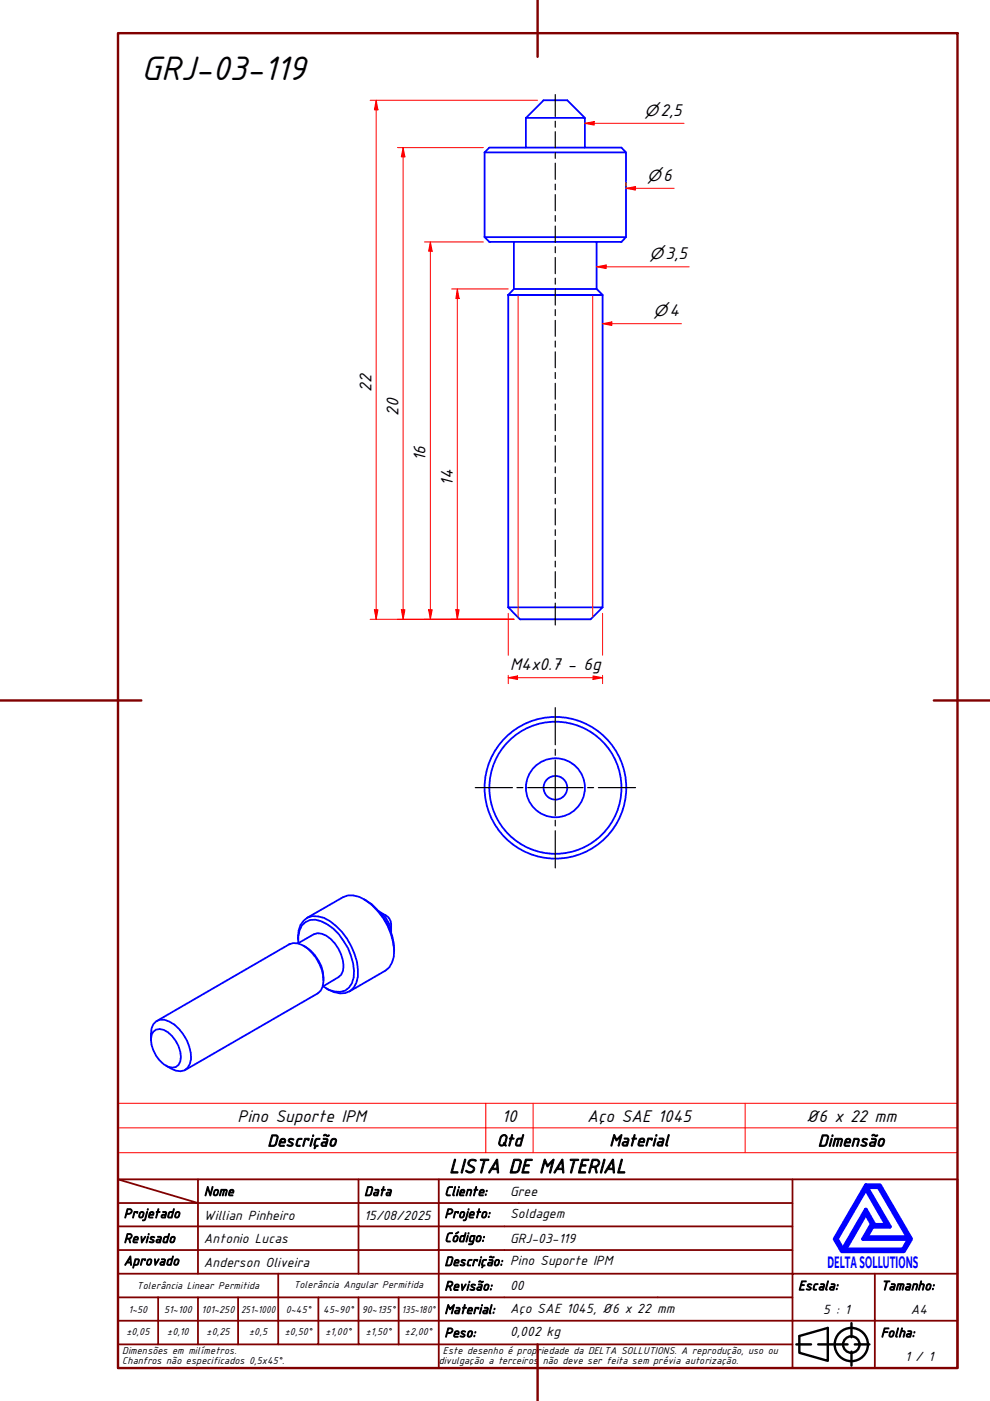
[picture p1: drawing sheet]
<svg xmlns="http://www.w3.org/2000/svg" width="210mm" height="297mm" viewBox="0 0 210 297" stroke-linecap="round" stroke-linejoin="round" font-family="sans-serif">
<!-- layer: Visible (ABNT) -->
<g fill="none" stroke="#00f" stroke-width=".38">
<path d="M102.7 32.3l1.1-1h28l.9 1v18M102.7 32.3h30M102.7 32.3v18M111.5 25l3.8-3.7h5l3.7 3.7v6.3M111.5 25h12.5M111.5 25v6.3M102.7 50.3l1.1 1h28l.9-1M102.7 50.3h30M109 51.3v10l-1.2 1.2M126.5 51.3v10M107.8 62.5h20M107.8 62.5v66.3"/>
<path d="M109 61.3h17.5M126.5 61.3l1.3 1.2v66.3M107.8 128.8l2.4 2.5h15l2.6-2.5M107.8 128.8h20M63.2 199.2a5 5 0 0 1 2-4.7 5.1 5.1 0 0 1 4.8 .8 14 14 0 0 1 5.9 11.8 3.6 3.6 0 0 1-5 3.3l-1.7-.9M65.1 194.6l7.6-4.4a4.7 4.7 0 0 1 4.8 .7 13.7 13.7 0 0 1 6 11.9l-.4 1.3-.6 1-.8 .7-7.7 4.4M77.2 190.7a12.7 12.7 0 0 1 6.4 11M80.3 193.2a3.5 3.5 0 0 1 2.6 4.5 5.8 5.8 0 0 0-2.6-4.5zM32.5 218.7a2.22 2.22 0 0 1 3.1 .2 6.6 6.6 0 0 1 2.6 6.1 1.76 1.76 0 0 1-2.6 1.2 6.6 6.6 0 0 1-3.5-6.8zM33.3 216.5l28-16.3a3.6 3.6 0 0 1 3.9 .8 9.5 9.5 0 0 1 3.4 7.1l-.2 1.1-.4 .8-.6 .6-28.2 16.3M63.2 200l3.3-1.9a3.4 3.4 0 0 1 3.6 1 7.8 7.8 0 0 1 2.6 6.8l-.4 .8-.5 .5-3.3 2M63.2 200a4.7 4.7 0 0 1 1.6-4.5 4 4 0 0 1 4.5 .4 12.6 12.6 0 0 1 5.7 11.3 3.3 3.3 0 0 1-4 3l-1.3-.3-1.2-.8"/>
<path d="M64.4 200.5a8.3 8.3 0 0 1 4.2 7.4M32 220.4v-1.2a2.51 2.51 0 0 1 1.1-2.6 2.51 2.51 0 0 1 2.8 0 9.2 9.2 0 0 1 4.6 7.9 2.48 2.48 0 0 1-3.2 2.5l-2.1-1.1"/>
<circle cx="117.8" cy="167" r="2.51"/>
<circle cx="117.8" cy="167" r="6.3"/>
<circle cx="117.8" cy="167" r="15"/>
<circle cx="117.8" cy="167" r="14"/>
</g>
<!-- layer: Visible Narrow (ABNT) -->
<path d="M109.9 62.5v68.4M125.7 62.5v68.4" fill="none" stroke="#f00" stroke-width=".21"/>
<path d="M25 239.1h178v-5.2h-178v10.5M103 233.9v10.5M113 233.9v10.5M158 233.9v10.5M203 239.1v5.3h-178M25 244.4v5.6h178v-5.6" fill="none" stroke="#f00" stroke-width=".21"/>
<path d="M183.6 257.3l1.2 2.2-1.8 3.2h9.7l-1.2 2.2h-12.3zM183.6 252.1l4.4 7.6h-2.6l-1.8-3.2-4.9 8.4-1.3-2.2zM183.6 251.3h3l6.6 11.4-1.6 2.6h-13.1l-1.5-2.6zM183.8 251.7h2.5l6.2 10.6h-8.8l1.3-2.2h3.7zM185 259.7h.2l-.2 .2z" fill="none" stroke="#00f" stroke-width=".83"/>
<!-- layer: 0 -->
<path d="M178.5 265.3h13.1" fill="none" stroke="#000" stroke-width=".21"/>
<g fill="none" stroke="#800000" stroke-width=".38">
<path d="M25 250l17 5.1h-17M25 250h178v40.1h-178zM42 255.1h34v4.9h17M42 255.1v15M42 250v5.1M76 250v5.1h17v4.9M93 250v5.1h75M168 250v20.1h-143M25 260h51v10.1M25 275.1h17M33.5 275.1v9.9M50.5 275.1h-8.5v9.9"/>
<path d="M59 270.1v14.9h-8.5M67.5 275.1v9.9h-8.5M76 275.1v9.9h8.5M84.5 275.1v9.9M93 275.1h-42.5v9.9M93 260v5h-68M93 275.1v9.9h75M93 260h75M93 275.1h75M168 265h-75v10.1M185.5 270.1v9.9h17.5M203 270.1h-35v9.9h17.5v10.1"/>
<path d="M25 285h25.5M25 280h143v10.1M67.5 285h8.5M84.5 285h8.5v5.1"/>
</g>
<g fill="none" stroke="#000" stroke-width=".51">
<path d="M168.8 285h3.2M169.5 283.3l6-1.8v7l-6-1.7zM173.5 285h6.2M180.5 280.5v3M180.5 286.6v2.9M181.2 285h3.1"/>
<circle cx="180.5" cy="285.1" r="3.5"/>
<circle cx="180.5" cy="285.1" r="1.75"/>
</g>
<!-- layer: Borda A3/A4 (ABNT) -->
<path d="M25 7h178v283.1h-178zM114 0v12.1M0 148.5h30M198 148.5h12M114 285v12" fill="none" stroke="#800000" stroke-width=".51"/>
<path d="M79.8 129.3v2" fill="none" stroke="#f00" stroke-width=".21"/>
<path d="M79.4 129.3h.7l-.3 2z" fill="#f00"/>
<path d="M79.8 21.3v2M79.4 129.3h.7l-.3 2z" fill="none" stroke="#f00" stroke-width=".21"/>
<path d="M79.8 21.3l.3 2h-.7z" fill="#f00"/>
<path d="M78.5 21.3h35.5M79.8 21.3l.3 2h-.7zM79.8 23.3v106M78.5 131.3h30.5M97 129.3v2" fill="none" stroke="#f00" stroke-width=".21"/>
<path d="M96.6 129.3h.7l-.3 2z" fill="#f00"/>
<path d="M97 61.3v2M96.6 129.3h.7l-.3 2z" fill="none" stroke="#f00" stroke-width=".21"/>
<path d="M97 61.3l.3 2h-.7z" fill="#f00"/>
<path d="M95.8 61.3h12M97 61.3l.3 2h-.7zM97 63.3v66M91.2 129.3v2M95.8 131.3h13.2" fill="none" stroke="#f00" stroke-width=".21"/>
<path d="M90.9 129.3h.7l-.4 2z" fill="#f00"/>
<path d="M91.2 51.3v2M90.9 129.3h.7l-.4 2z" fill="none" stroke="#f00" stroke-width=".21"/>
<path d="M91.2 51.3l.4 2h-.7z" fill="#f00"/>
<path d="M90 51.3h12.5M91.2 51.3l.4 2h-.7zM91.2 53.3v76M85.5 129.3v2M90 131.3h19" fill="none" stroke="#f00" stroke-width=".21"/>
<path d="M85.1 129.3h.8l-.4 2z" fill="#f00"/>
<path d="M85.5 31.3v2M85.1 129.3h.8l-.4 2z" fill="none" stroke="#f00" stroke-width=".21"/>
<path d="M85.5 31.3l.4 2h-.8z" fill="#f00"/>
<path d="M84.3 31.3h18.2M85.5 31.3l.4 2h-.8zM85.5 33.3v96M124 26.1h2M84.3 131.3h24.7" fill="none" stroke="#f00" stroke-width=".21"/>
<!-- layer: Linha de centro (ISO) -->
<g fill="none" stroke="#000" stroke-width=".25">
<path d="M117.7 20.1v4.6M117.7 25.7v1.3M117.7 27.9v3.5M117.7 32.4v1.2M117.7 34.6v3.4M117.7 39v1.2M117.7 41.3v3.4M117.7 45.7v1.2M117.7 47.9v3.5M117.7 52.3v1.3M117.7 54.6v3.4M117.7 59v1.2"/>
<path d="M117.7 61.3v3.4M117.7 65.6v1.3M117.7 67.9v3.4M117.7 72.3v1.3M117.7 74.6v3.4M117.7 79v1.2M117.7 81.3v3.3M117.7 85.6v1.3M117.7 87.9v3.4M117.7 92.3v1.3M117.7 94.5v3.5M117.7 99v1.3"/>
<path d="M117.7 101.2v3.4M117.7 105.6v1.3M117.7 107.9v3.4M117.7 112.3v1.2M117.7 114.5v3.5M117.7 119v1.2M117.7 121.2v3.4M117.7 125.6v1.3M117.7 127.9v4.6"/>
</g>
<path d="M124 26.1l2-.3v.7z" fill="#f00"/>
<path d="M124 26.1l2-.3v.7zM126 26.1h19M132.7 39.9h2" fill="none" stroke="#f00" stroke-width=".21"/>
<path d="M132.7 39.9l2-.4v.8z" fill="#f00"/>
<path d="M132.7 39.9l2-.4v.8zM132.7 38.7v.8M134.7 39.9h8.2M126.5 56.6h2" fill="none" stroke="#f00" stroke-width=".21"/>
<path d="M126.5 56.6l2-.4v.7z" fill="#f00"/>
<path d="M126.5 56.6l2-.4v.7zM128.5 56.6h17.6M127.8 68.6h1.9" fill="none" stroke="#f00" stroke-width=".21"/>
<path d="M127.8 68.6l1.9-.4v.8z" fill="#f00"/>
<path d="M127.8 68.6l1.9-.4v.8zM129.7 68.6h14.8" fill="none" stroke="#f00" stroke-width=".21"/>
<!-- layer: Marca de centro (ISO) -->
<path d="M117.7 150v7.9M117.7 158.9v1.2M100.8 167h7.8M109.6 167h1.3M111.9 167h11.7M117.7 161.1v11.8M117.7 173.9v1.2M117.7 176.1v7.9M124.6 167h1.3M126.9 167h7.8" fill="none" stroke="#000" stroke-width=".25"/>
<path d="M107.8 143.7h1.9" fill="none" stroke="#f00" stroke-width=".21"/>
<path d="M107.8 143.7l1.9-.4v.8z" fill="#f00"/>
<path d="M107.8 143.7l1.9-.4v.8zM125.7 143.7h2.1" fill="none" stroke="#f00" stroke-width=".21"/>
<path d="M125.7 143.3l2.1 .4-2.1 .4z" fill="#f00"/>
<path d="M107.8 130v8.9M127.8 130v8.9M107.8 143.2v1.8M109.7 143.7h16M125.7 143.3l2.1 .4-2.1 .4zM127.8 143.2v1.8" fill="none" stroke="#f00" stroke-width=".21"/>
<text font-size="7.7" x="30" y="17.1">GRJ-03-119</text>
<text font-size="4.6" x="95.2" y="248.7">LISTA DE MATERIAL</text>
<g font-size="3.9">
<text x="78.7" y="83.1" transform="rotate(-90 78.7 83.1)">22</text>
<text x="84.5" y="88.1" transform="rotate(-90 84.5 88.1)">20</text>
<text x="90.2" y="97.8" transform="rotate(-90 90.2 97.8)">16</text>
<text x="96" y="103" transform="rotate(-90 96 103)">14</text>
<text x="108.1" y="142">M4x0.7 - 6g</text>
<text x="50.4" y="237.8">Pino Suporte IPM</text>
<text x="106.4" y="237.8">10</text>
<text x="124.5" y="237.8">Aço SAE 1045</text>
<text x="170.9" y="237.8">Ø6 x 22 mm</text>
</g>
<g font-size="3.8">
<text x="56.7" y="243.1">Descrição</text>
<text x="105.3" y="243">Qtd</text>
<text x="129.2" y="243">Material</text>
<text x="173.4" y="243.1">Dimensão</text>
</g>
<text font-size="3.8" fill="#00f" x="175.5" y="268.8">DELTASOLLUTIONS</text>
<g font-size="3.4">
<text x="136.7" y="24.6">⌀2,5</text>
<text x="137.2" y="38.3">⌀6</text>
<text x="137.7" y="54.9">⌀3,5</text>
<text x="138.6" y="67">⌀4</text>
</g>
<g font-size="3">
<text x="43.2" y="253.5">Nome</text>
<text x="77.2" y="253.5">Data</text>
<text x="94.2" y="253.5">Cliente:</text>
<text x="108.1" y="253.5">Gree</text>
<text x="26.2" y="263.5">Revisado</text>
<text x="26.2" y="258.2">Projetado</text>
<text x="43.2" y="258.6">Willian Pinheiro</text>
<text x="43.2" y="263.5">Antonio Lucas</text>
<text x="77.2" y="258.6">15/08/2025</text>
<text x="94.2" y="263.3">Código:</text>
<text x="94.2" y="258.2">Projeto:</text>
<text x="108.1" y="263.5">GRJ-03-119</text>
<text x="108.1" y="258.2">Soldagem</text>
<text x="26.2" y="268.3">Aprovado</text>
<text x="43.2" y="268.5">Anderson Oliveira</text>
<text x="94.2" y="268.4">Descrição: Pino Suporte IPM</text>
<text x="94.2" y="273.6">Revisão:</text>
<text x="108.1" y="273.5">00</text>
<text x="169.2" y="273.5">Escala:</text>
<text x="186.8" y="273.5">Tamanho:</text>
<text x="94.2" y="278.6">Material:</text>
<text x="108.1" y="278.4">Aço SAE 1045, Ø6 x 22 mm</text>
<text x="174.6" y="278.6">5 : 1</text>
<text x="193.1" y="278.6">A4</text>
<text x="94.2" y="283.5">Peso:</text>
<text x="108.1" y="283.3">0,002 kg</text>
<text x="186.8" y="283.5">Folha:</text>
<text x="191.9" y="288.5">1 / 1</text>
</g>
<g font-size="2.3">
<text x="29" y="273.4">Tolerância Linear Permitida</text>
<text x="62.3" y="273.2">Tolerância Angular Permitida</text>
<text x="27.2" y="278.3">1~50</text>
<text x="34.8" y="278.3">51~100</text>
<text x="42.7" y="278.3">101~250</text>
<text x="51.1" y="278.3">251~1000</text>
<text x="60.6" y="278.3">0~45°</text>
<text x="68.5" y="278.3">45~90°</text>
<text x="76.7" y="278.3">90~135°</text>
<text x="85.2" y="278.3">135~180°</text>
<text x="25.9" y="287.1">Dimensões em milímetros.</text>
<text x="26.8" y="283.1">±0,05</text>
<text x="35.4" y="283.1">±0,10</text>
<text x="43.8" y="283.1">±0,25</text>
<text x="52.8" y="283.1">±0,5</text>
<text x="60.4" y="283.1">±0,50°</text>
<text x="69" y="283.1">±1,00°</text>
<text x="77.5" y="283.1">±1,50°</text>
<text x="85.9" y="283.1">±2,00°</text>
<text x="93.9" y="287.1">Este desenho é propriedade da DELTA SOLLUTIONS. A reprodução, uso ou</text>
<text x="25.9" y="289.2">Chanfros não especificados 0,5x45°.</text>
<text x="93" y="289.2">divulgação a terceiros</text>
<text x="115.1" y="289.2">não deve ser feita sem prévia autorização.</text>
</g>
</svg>
